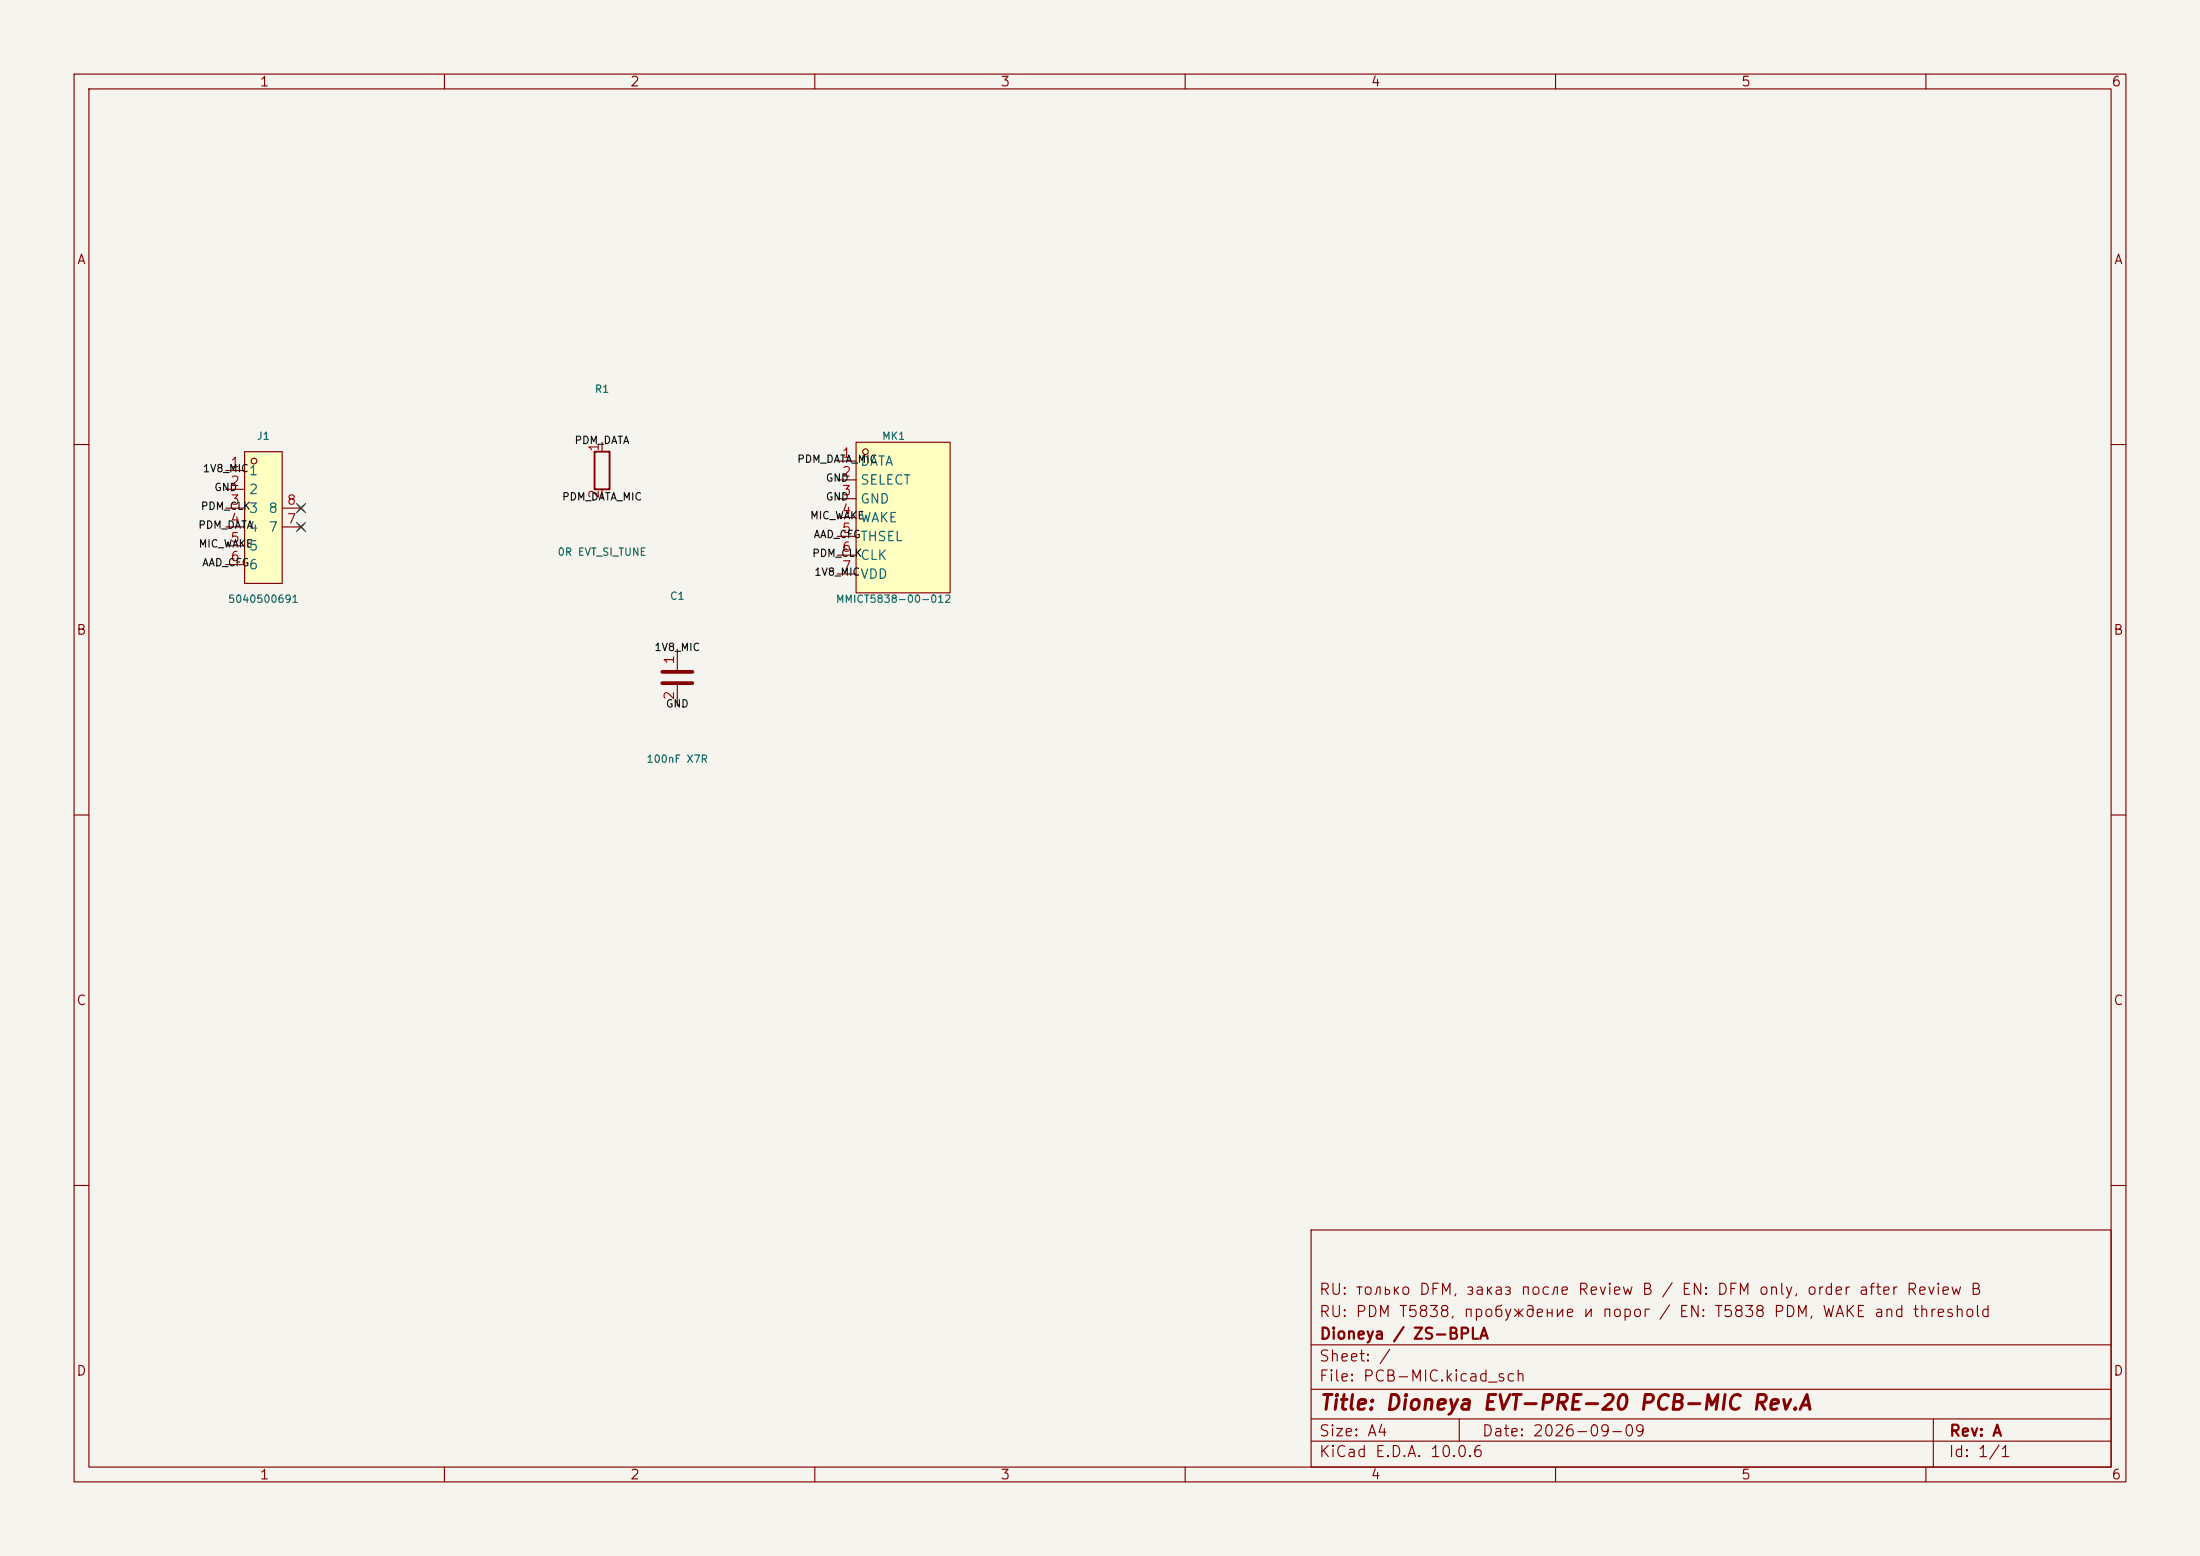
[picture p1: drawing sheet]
<svg xmlns="http://www.w3.org/2000/svg" width="297mm" height="210mm" viewBox="0 0 297 210" stroke-linecap="round" stroke-linejoin="round" font-family="sans-serif">
<path d="M0 0h297v210h-297z" fill="#f5f4ef" stroke="#f5f4ef" stroke-width=".14"/>
<g fill="none" stroke="#840000" stroke-width=".15">
<path d="M10 10h277v190h-277zM12 12h273v186h-273zM60 10v2M110 10v2M160 10v2M210 10v2M260 10v2M10 60h2M285 60h2M10 110h2M285 110h2M10 160h2"/>
<path d="M177 166h108v32h-108zM285 160h2M60 198v2M110 198v2M160 198v2M177 194.5h108M177 191.5h108M177 187.5h108M177 181.5h108M197 191.5v3M210 198v2M260 198v2"/>
<path d="M261 191.5v6.5"/>
</g>
<path d="M33 61h5.1v17.7h-5.1z" fill="#ffffc2"/>
<g fill="none" stroke="#840000" stroke-width=".15">
<path d="M81.3 59.7v1.3M30.5 63.5h2.5M30.5 66h2.5M30.5 68.6h2.5M30.5 71.1h2.5M30.5 73.7h2.5M30.5 76.2h2.5M33 61h5.1v17.7h-5.1zM38.1 68.6h2.5M38.1 71.1h2.5M40.3 70.7l.7 .8M40.3 68.2l.7 .8"/>
<path d="M41 70.7l-.7 .8M41 68.2l-.7 .8M81.3 66v1.3M91.4 87.6v2.8M91.4 92.5v2.8"/>
<circle cx="34.3" cy="62.2" r=".38"/>
</g>
<path d="M80.3 61h2v5h-2z" fill="none" stroke="#840000" stroke-width=".25"/>
<path d="M89.4 90.7h4.1M89.4 92.2h4.1" fill="none" stroke="#840000" stroke-width=".51"/>
<path d="M115.6 59.7h12.7v20.3h-12.7z" fill="#ffffc2"/>
<g fill="none" stroke="#840000" stroke-width=".15">
<path d="M115.6 59.7h12.7v20.3h-12.7zM113 62.2h2.6M113 64.8h2.6M113 67.3h2.6M113 69.9h2.6M113 72.4h2.6M113 74.9h2.6M113 77.5h2.6"/>
<circle cx="116.8" cy="61" r=".38"/>
</g>
<path d="M40 70.5l1.2 1.2M40 68l1.2 1.2M41.2 70.5l-1.2 1.2M41.2 68l-1.2 1.2" fill="none" stroke="#000084" stroke-width=".15"/>
<text font-size="2" fill="#840000" x="178" y="190.8">Title: Dioneya EVT-PRE-20 PCB-MIC Rev.A</text>
<g font-size="1.5" fill="#840000">
<text x="178" y="178.1">RU: PDM T5838, пробуждение и порог / EN: T5838 PDM, WAKE and threshold</text>
<text x="178" y="175.1">RU: только DFM, заказ после Review B / EN: DFM only, order after Review B</text>
<text x="178" y="184.1">Sheet: /</text>
<text x="178" y="181.1">Dioneya / ZS-BPLA</text>
<text x="178" y="186.8">File: PCB-MIC.kicad_sch</text>
<text x="178" y="197">KiCad E.D.A. 10.0.6</text>
<text x="178" y="194.2">Size: A4</text>
<text x="200" y="194.2">Date: 2026-09-09</text>
<text x="263" y="197">Id: 1/1</text>
<text x="263" y="194.2">Rev: A</text>
</g>
<g font-size="1.3" fill="#840000">
<text x="35" y="12">1</text>
<text x="85" y="12">2</text>
<text x="135" y="12">3</text>
<text x="185" y="12">4</text>
<text x="235" y="12">5</text>
<text x="285" y="12">6</text>
<text x="10.3" y="36">A</text>
<text x="285.3" y="36">A</text>
<text x="10.2" y="86">B</text>
<text x="285.2" y="86">B</text>
<text x="10.2" y="136">C</text>
<text x="285.2" y="136">C</text>
<text x="10.2" y="186">D</text>
<text x="285.2" y="186">D</text>
<text x="35" y="200">1</text>
<text x="85" y="200">2</text>
<text x="135" y="200">3</text>
<text x="185" y="200">4</text>
<text x="235" y="200">5</text>
<text x="285" y="200">6</text>
</g>
<g font-size="1.3" fill="#a90000">
<text x="31" y="63.4">1</text>
<text x="31" y="65.9">2</text>
<text x="81.1" y="61.1" transform="rotate(-90 81.1 61.1)">1</text>
<text x="113.6" y="62.1">1</text>
<text x="113.6" y="64.6">2</text>
<text x="31" y="68.4">3</text>
<text x="31" y="71">4</text>
<text x="38.6" y="71">7</text>
<text x="38.6" y="68.4">8</text>
<text x="81.1" y="67.4" transform="rotate(-90 81.1 67.4)">2</text>
<text x="113.6" y="67.2">3</text>
<text x="113.6" y="69.7">4</text>
<text x="31" y="73.5">5</text>
<text x="31" y="76.1">6</text>
<text x="113.6" y="72.3">5</text>
<text x="113.6" y="74.8">6</text>
<text x="113.6" y="77.3">7</text>
<text x="91.3" y="89.8" transform="rotate(-90 91.3 89.8)">1</text>
<text x="91.3" y="94.6" transform="rotate(-90 91.3 94.6)">2</text>
</g>
<g font-size="1.3" fill="#006464">
<text x="33.5" y="64.5">1</text>
<text x="116.1" y="63.2">DATA</text>
<text x="116.1" y="65.7">SELECT</text>
<text x="33.5" y="67">2</text>
<text x="33.5" y="69.5">3</text>
<text x="36.2" y="69.5">8</text>
<text x="116.1" y="68.3">GND</text>
<text x="116.1" y="70.8">WAKE</text>
<text x="33.5" y="72.1">4</text>
<text x="33.5" y="74.6">5</text>
<text x="33.5" y="77.2">6</text>
<text x="36.2" y="72.1">7</text>
<text x="116.1" y="73.4">THSEL</text>
<text x="116.1" y="75.9">CLK</text>
<text x="116.1" y="78.4">VDD</text>
</g>
<g font-size="1" fill="#006464">
<text x="80.2" y="53.3">R1</text>
<text x="34.6" y="59.6">J1</text>
<text x="119" y="59.6">MK1</text>
<text x="75.2" y="75.3">0R EVT_SI_TUNE</text>
<text x="30.7" y="81.6">5040500691</text>
<text x="90.4" y="81.2">C1</text>
<text x="112.8" y="81.6">MMICT5838-00-012</text>
<text x="87.2" y="103.2">100nF X7R</text>
</g>
<g font-size="1" fill="#0f0f0f">
<text x="27.3" y="64">1V8_MIC</text>
<text x="77.5" y="60.2">PDM_DATA</text>
<text x="107.5" y="62.7">PDM_DATA_MIC</text>
<text x="111.4" y="65.3">GND</text>
<text x="26.7" y="71.6">PDM_DATA</text>
<text x="27" y="69.1">PDM_CLK</text>
<text x="28.9" y="66.5">GND</text>
<text x="75.8" y="67.8">PDM_DATA_MIC</text>
<text x="109.3" y="70.3">MIC_WAKE</text>
<text x="111.4" y="67.8">GND</text>
<text x="26.7" y="74.1">MIC_WAKE</text>
<text x="27.2" y="76.7">AAD_CFG</text>
<text x="109.6" y="75.4">PDM_CLK</text>
<text x="109.8" y="72.9">AAD_CFG</text>
<text x="109.9" y="78">1V8_MIC</text>
<text x="88.3" y="88.1">1V8_MIC</text>
<text x="89.8" y="95.7">GND</text>
</g>
</svg>
